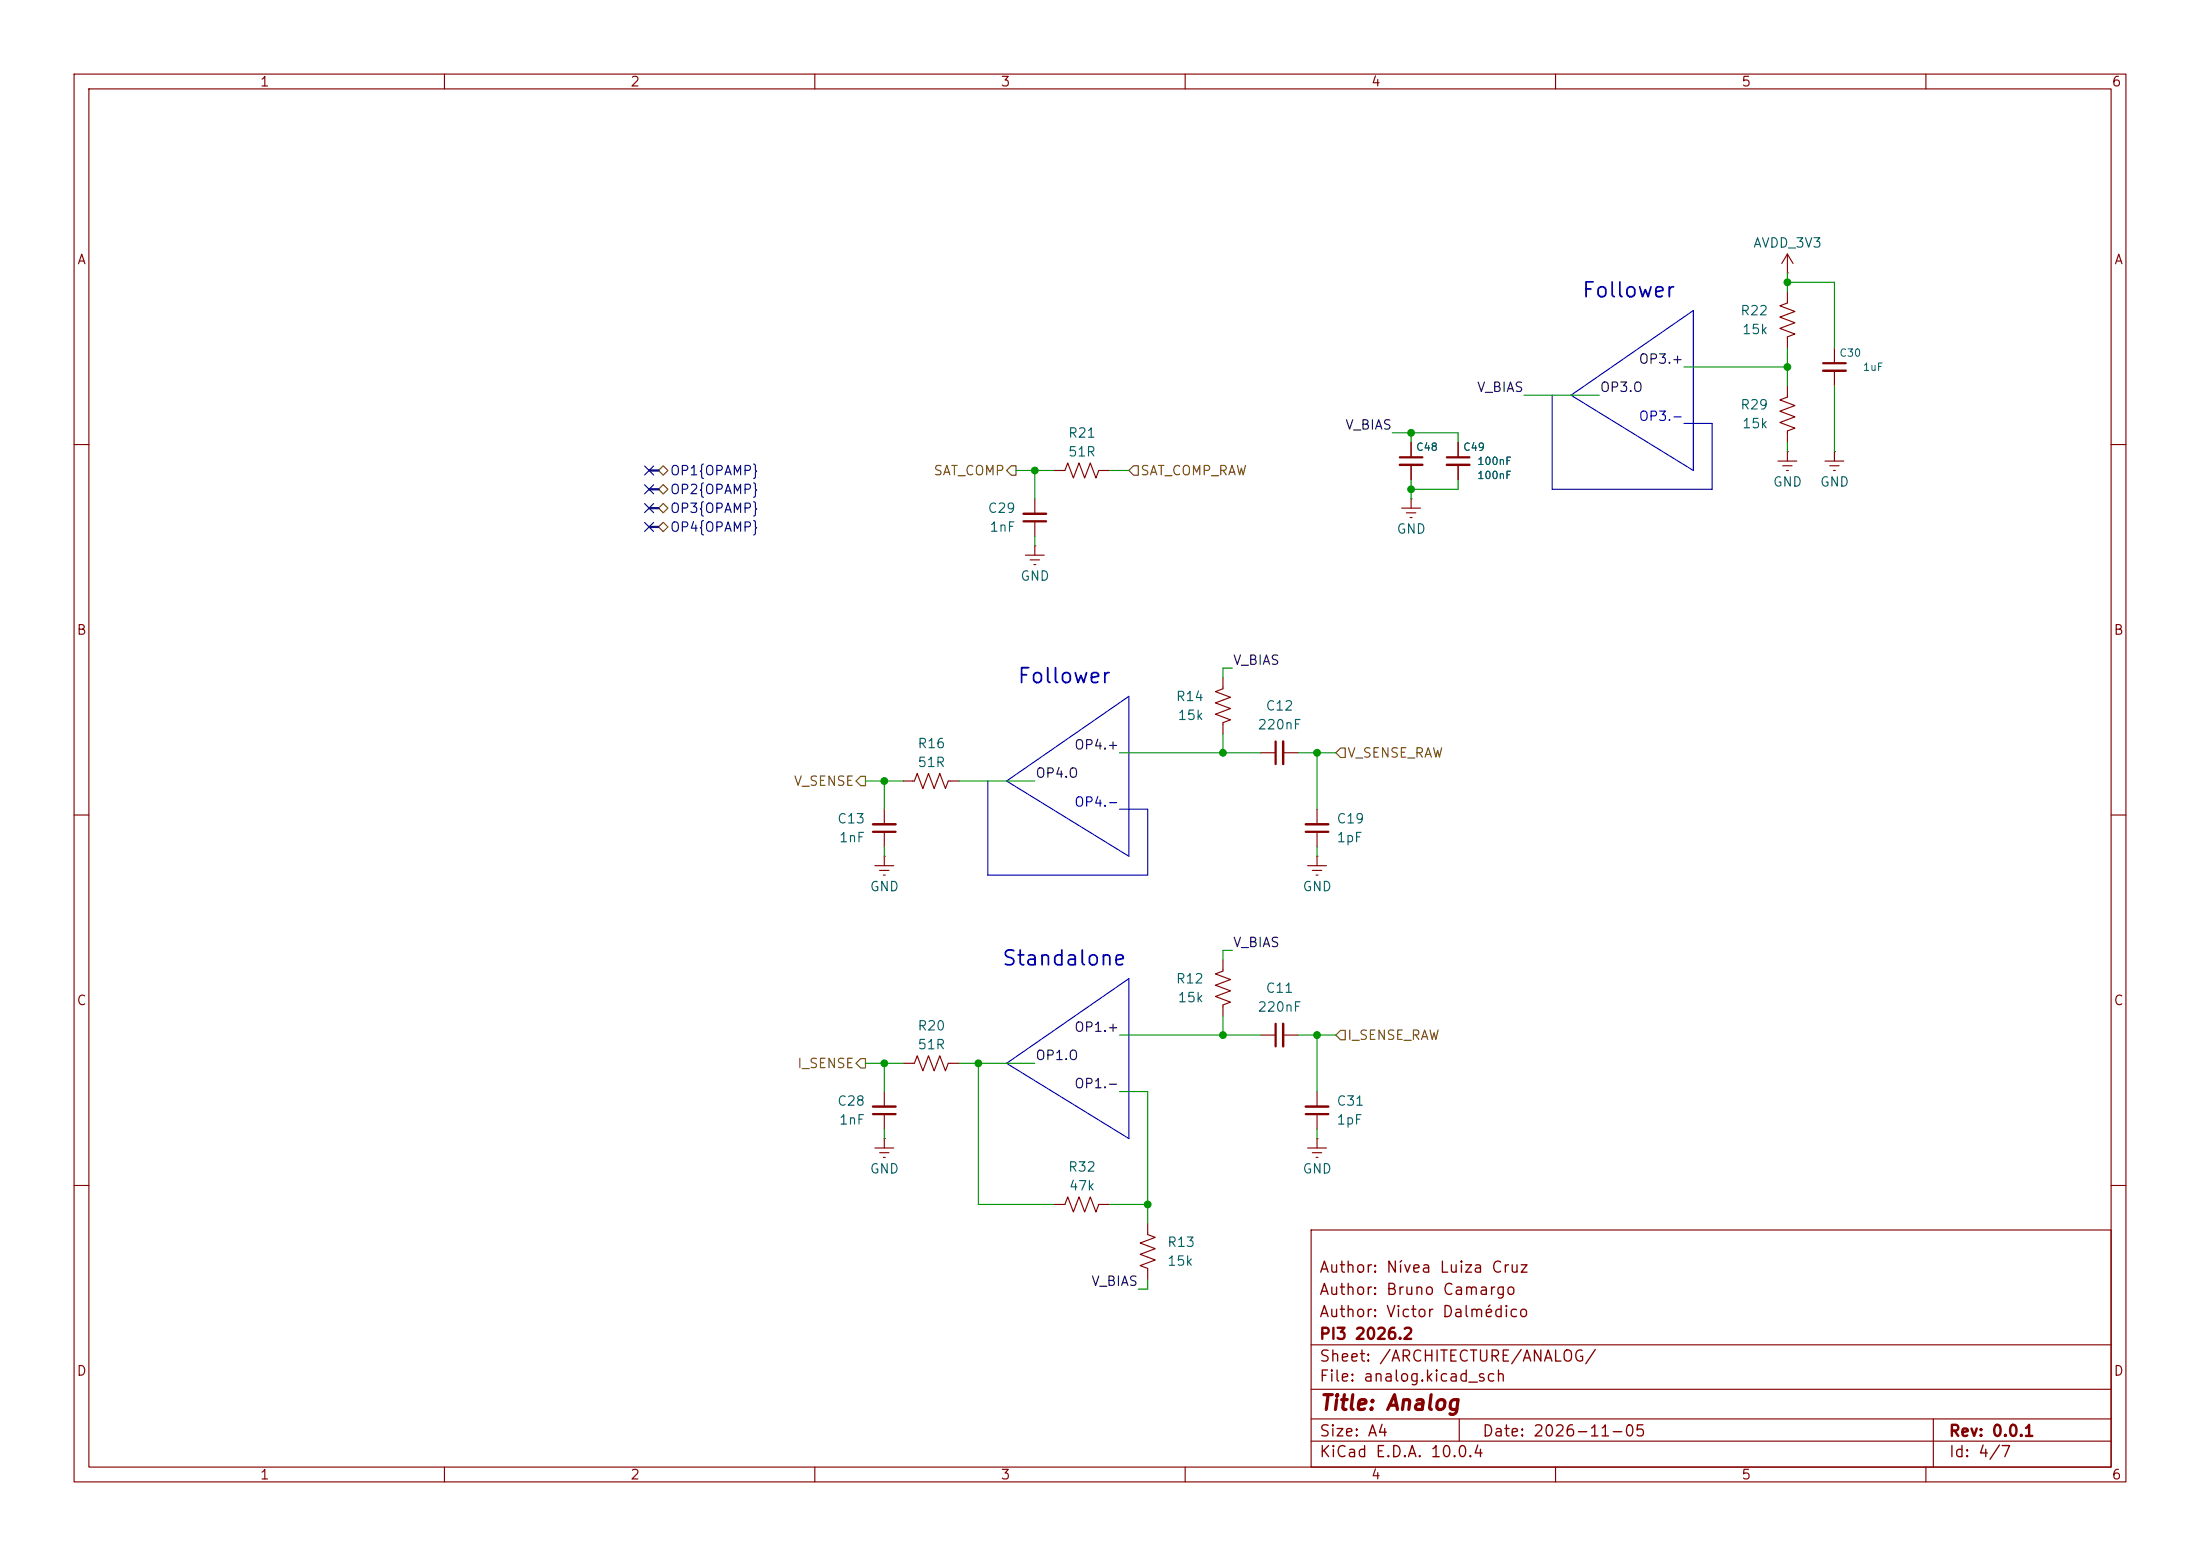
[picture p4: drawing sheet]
<svg xmlns="http://www.w3.org/2000/svg" width="297mm" height="210mm" viewBox="0 0 297 210" stroke-linecap="round" stroke-linejoin="round" font-family="sans-serif">
<g fill="none" stroke="#840000" stroke-width=".15">
<path d="M10 10h277v190h-277zM12 12h273v186h-273zM60 10v2M110 10v2M160 10v2M210 10v2M260 10v2M241.3 39.4v1.5l-1 .4 2 .7-2 .8 2 .8-2 .7 2 .8-1 .4v1.5M241.3 36.8h.1M241.3 34.3v2.5M241.3 34.3l-.8 1.3M241.3 34.3l.8 1.3"/>
<path d="M190.5 59.7v2M196.8 59.7v2M241.3 52.1v1.5l-1 .4 2 .7-2 .8 2 .8-2 .7 2 .8-1 .4v1.5M247.6 47v2M247.6 50v2.1M10 60h2M138.4 74.9h2.6M139.1 75.6h1.2M139.6 76.2h.2M139.7 73.7h.1M139.7 67.3v2M139.7 70.4v2"/>
<path d="M139.7 73.7v1.2M142.2 63.5h1.6l.3-1 .8 2 .8-2 .7 2 .8-2 .8 2 .3-1h1.6M189.2 68.6h2.6M189.9 69.2h1.2M190.4 69.9h.2M190.5 67.3h.1M190.5 62.7v2.1M190.5 67.3v1.3M196.8 62.7v2.1M240 62.2h2.6M240.7 62.9h1.2M241.2 63.5h.2"/>
<path d="M241.3 61h.1M241.3 61v1.2M246.4 62.2h2.5M247 62.9h1.3M247.5 63.5h.3M247.6 61h.1M247.6 61v1.2M285 60h2M165.1 91.4v1.6l-1 .3 2 .8-2 .8 2 .7-2 .8 2 .8-1 .3v1.6M10 110h2M118.1 116.8h2.5M118.7 117.5h1.3"/>
<path d="M119.3 118.1h.2M119.4 115.6h.1M119.4 109.2v2.1M119.4 112.3v2M119.4 115.6v1.2M121.9 105.4h1.5l.4-1 .8 2 .7-2 .8 2 .8-2 .7 2 .4-1h1.5M170.2 101.6h2M173.2 101.6h2.1M176.5 116.8h2.6M177.2 117.5h1.2M177.7 118.1h.2M177.8 115.6h.1"/>
<path d="M177.8 109.2v2.1M177.8 112.3v2M177.8 115.6v1.2M285 110h2M165.1 129.5v1.6l-1 .3 2 .8-2 .8 2 .7-2 .8 2 .8-1 .3v1.6M170.2 139.7h2M173.2 139.7h2.1M118.1 154.9h2.5M118.7 155.6h1.3M119.3 156.2h.2M119.4 153.7h.1M119.4 147.3v2.1"/>
<path d="M119.4 150.4v2M119.4 153.7v1.2M121.9 143.5h1.5l.4-1 .8 2 .7-2 .8 2 .8-2 .7 2 .4-1h1.5M176.5 154.9h2.6M177.2 155.6h1.2M177.7 156.2h.2M177.8 153.7h.1M177.8 147.3v2.1M177.8 150.4v2M177.8 153.7v1.2M10 160h2M142.2 162.6h1.6l.3-1.1 .8 2.1 .8-2.1 .7 2.1 .8-2.1 .8 2.1 .3-1h1.6"/>
<path d="M154.9 165.1v1.5l1.1 .4-2.1 .8 2.1 .7-2.1 .8 2.1 .8-2.1 .7 1 .4v1.5M177 166h108v32h-108zM285 160h2M60 198v2M110 198v2M160 198v2M177 194.5h108M177 191.5h108M177 187.5h108M177 181.5h108M197 191.5v3M210 198v2"/>
<path d="M260 198v2M261 191.5v6.5"/>
</g>
<path d="M246.1 49h3.1M138.2 70.4h3M189 61.7h3M195.3 61.7h3.1M117.9 112.3h3M172.2 100.1v3M176.3 112.3h3M172.2 138.2v3M117.9 150.4h3M176.3 150.4h3" fill="none" stroke="#840000" stroke-width=".3"/>
<path d="M246.1 50h3.1M138.2 69.3h3M189 62.7h3M195.3 62.7h3.1M117.9 111.3h3M173.2 100.1v3M176.3 111.3h3M173.2 138.2v3M117.9 149.4h3M176.3 149.4h3" fill="none" stroke="#840000" stroke-width=".33"/>
<path d="M88.9 63.5l.6-.6 .7 .6-.7 .6zM88.9 71.1l.6-.6 .7 .6-.7 .7zM88.9 66l.6-.6 .7 .6-.7 .7zM88.9 68.6l.6-.7 .7 .7-.7 .6zM136.5 62.9h.7v1.2h-.7l-.6-.6zM153 62.9h.7v1.2h-.7l-.6-.6zM116.2 104.8h.6v1.2h-.6l-.6-.6zM181 101h.6v1.2h-.6l-.7-.6zM181 139.1h.6v1.2h-.6l-.7-.6zM116.2 142.9h.6v1.2h-.6l-.6-.6z" fill="none" stroke="#725600" stroke-width=".15"/>
<path d="M209.5 53.3v12.7h21.6v-8.8h-3.8M212.1 53.3l16.5-11.4v21.6zM133.3 105.4v12.7h21.6v-8.9h-3.8M135.9 105.4l16.5-11.4v21.6zM135.9 143.5l16.5-11.4v21.6z" fill="none" stroke="#0000c2" stroke-width=".15"/>
<path d="M87.6 63.5h1.3M87.6 71.1h1.3M87.6 68.6h1.3M87.6 66h1.3" fill="none" stroke="#000084" stroke-width=".3"/>
<g fill="none" stroke="#009600" stroke-width=".15">
<path d="M241.3 38.1h6.3v8.9M241.3 36.8v2.6M188 58.4h8.8v1.3M190.5 58.4v1.3M205.7 53.3h10.2M227.3 49.5h14M241.3 47v5.1M241.3 59.7v1.3M247.6 52.1v8.9M137.2 63.5h5M139.7 63.5v3.8M139.7 72.4v1.3"/>
<path d="M149.9 63.5h2.5M190.5 64.8v2.5M196.8 64.8v1.2h-6.3M165.1 99.1v2.5M166.4 90.2h-1.3v1.2M116.8 105.4h5.1M119.4 105.4v3.8M119.4 114.3v1.3M129.5 105.4h10.2M151.1 101.6h19.1M175.3 101.6h5M177.8 101.6v7.6"/>
<path d="M177.8 114.3v1.3M151.1 139.7h19.1M165.1 137.2v2.5M166.4 128.3h-1.3v1.2M175.3 139.7h5M177.8 139.7v7.6M116.8 143.5h5.1M119.4 143.5v3.8M119.4 152.4v1.3M129.5 143.5h10.2M132.1 143.5v19.1h10.1M151.1 147.3h3.8v17.8"/>
<path d="M177.8 152.4v1.3M149.9 162.6h5M154.9 172.7v1.3h-1.2"/>
</g>
<path d="M87 65.4l1.2 1.2M87 68l1.2 1.2M87 70.5l1.2 1.2M87 62.9l1.2 1.2M88.2 65.4l-1.2 1.2M88.2 68l-1.2 1.2M88.2 70.5l-1.2 1.2M88.2 62.9l-1.2 1.2" fill="none" stroke="#000084" stroke-width=".15"/>
<g fill="#009600" stroke="#009600" stroke-width=".14">
<circle cx="119.4" cy="105.4" r=".46"/>
<circle cx="119.4" cy="143.5" r=".46"/>
<circle cx="139.7" cy="63.5" r=".46"/>
<circle cx="190.5" cy="66" r=".46"/>
<circle cx="190.5" cy="58.4" r=".46"/>
<circle cx="177.8" cy="101.6" r=".46"/>
<circle cx="165.1" cy="101.6" r=".46"/>
<circle cx="132.1" cy="143.5" r=".46"/>
<circle cx="154.9" cy="162.6" r=".46"/>
<circle cx="177.8" cy="139.7" r=".46"/>
<circle cx="165.1" cy="139.7" r=".46"/>
<circle cx="241.3" cy="38.1" r=".46"/>
<circle cx="241.3" cy="49.5" r=".46"/>
</g>
<g font-size="2" fill="#0000c2">
<text x="213.4" y="40.7">Follower</text>
<text x="137.2" y="92.7">Follower</text>
<text x="135.1" y="130.8">Standalone</text>
</g>
<text font-size="2" fill="#840000" x="178" y="190.8">Title: Analog</text>
<g font-size="1.5" fill="#840000">
<text x="178" y="172.2">Author: Nívea Luiza Cruz</text>
<text x="178" y="178.2">Author: Victor Dalmédico</text>
<text x="178" y="175.2">Author: Bruno Camargo</text>
<text x="178" y="184.2">Sheet: /ARCHITECTURE/ANALOG/</text>
<text x="178" y="181.2">PI3 2026.2</text>
<text x="178" y="186.9">File: analog.kicad_sch</text>
<text x="178" y="197.1">KiCad E.D.A. 10.0.4</text>
<text x="178" y="194.3">Size: A4</text>
<text x="200" y="194.3">Date: 2026-11-05</text>
<text x="263" y="194.3">Rev: 0.0.1</text>
<text x="263" y="197.1">Id: 4/7</text>
</g>
<g font-size="1.3" fill="#840000">
<text x="35" y="12">1</text>
<text x="85" y="12">2</text>
<text x="135" y="12">3</text>
<text x="185" y="12">4</text>
<text x="235" y="12">5</text>
<text x="285" y="12">6</text>
<text x="10.3" y="36">A</text>
<text x="285.3" y="36">A</text>
<text x="10.3" y="86">B</text>
<text x="285.3" y="86">B</text>
<text x="10.3" y="136">C</text>
<text x="285.3" y="136">C</text>
<text x="10.3" y="186">D</text>
<text x="285.3" y="186">D</text>
<text x="35" y="200">1</text>
<text x="85" y="200">2</text>
<text x="135" y="200">3</text>
<text x="185" y="200">4</text>
<text x="235" y="200">5</text>
<text x="285" y="200">6</text>
</g>
<g font-size="1.3" fill="#006464">
<text x="236.6" y="33.7">AVDD_3V3</text>
<text x="234.9" y="42.9">R22</text>
<text x="235.1" y="45.4">15k</text>
<text x="144.1" y="59.4">R21</text>
<text x="234.9" y="55.6">R29</text>
<text x="235.1" y="58.1">15k</text>
<text x="144.1" y="61.9">51R</text>
<text x="239.3" y="66">GND</text>
<text x="245.6" y="66">GND</text>
<text x="133.3" y="69.5">C29</text>
<text x="133.5" y="72.1">1nF</text>
<text x="188.5" y="72.3">GND</text>
<text x="137.7" y="78.7">GND</text>
<text x="158.7" y="95">R14</text>
<text x="123.8" y="101.3">R16</text>
<text x="158.9" y="97.5">15k</text>
<text x="169.7" y="98.8">220nF</text>
<text x="170.8" y="96.2">C12</text>
<text x="123.8" y="103.8">51R</text>
<text x="112.9" y="111.5">C13</text>
<text x="113.2" y="114">1nF</text>
<text x="180.3" y="114">1pF</text>
<text x="180.3" y="111.5">C19</text>
<text x="117.3" y="120.6">GND</text>
<text x="175.8" y="120.6">GND</text>
<text x="158.7" y="133.1">R12</text>
<text x="158.9" y="135.6">15k</text>
<text x="169.7" y="136.9">220nF</text>
<text x="170.8" y="134.3">C11</text>
<text x="123.8" y="139.4">R20</text>
<text x="123.8" y="141.9">51R</text>
<text x="112.9" y="149.6">C28</text>
<text x="180.3" y="149.6">C31</text>
<text x="113.2" y="152.1">1nF</text>
<text x="180.3" y="152.1">1pF</text>
<text x="117.3" y="158.7">GND</text>
<text x="144.1" y="158.5">R32</text>
<text x="144.2" y="161">47k</text>
<text x="175.8" y="158.7">GND</text>
<text x="157.5" y="171.2">15k</text>
<text x="157.5" y="168.6">R13</text>
</g>
<g font-size="1.3" fill="#0f0f0f">
<text x="199.3" y="53.2">V_BIAS</text>
<text x="215.9" y="53.2">OP3.O</text>
<text x="221.1" y="49.4">OP3.+</text>
<text x="181.5" y="58.3">V_BIAS</text>
<text x="166.4" y="90">V_BIAS</text>
<text x="144.9" y="101.5">OP4.+</text>
<text x="139.7" y="105.3">OP4.O</text>
<text x="166.4" y="128.1">V_BIAS</text>
<text x="139.7" y="143.4">OP1.O</text>
<text x="144.9" y="139.6">OP1.+</text>
<text x="144.9" y="147.2">OP1.-</text>
<text x="147.2" y="173.9">V_BIAS</text>
</g>
<g font-size="1.3" fill="#0000c2">
<text x="221.1" y="57.1">OP3.-</text>
<text x="144.9" y="109.2">OP4.-</text>
</g>
<g font-size="1.3" fill="#000084">
<text x="90.4" y="64.5">OP1{OPAMP}</text>
<text x="90.4" y="67">OP2{OPAMP}</text>
<text x="90.4" y="69.6">OP3{OPAMP}</text>
<text x="90.4" y="72.1">OP4{OPAMP}</text>
</g>
<g font-size="1.3" fill="#725600">
<text x="125.9" y="64.5">SAT_COMP</text>
<text x="153.9" y="64.5">SAT_COMP_RAW</text>
<text x="107.1" y="106.4">V_SENSE</text>
<text x="181.8" y="102.6">V_SENSE_RAW</text>
<text x="181.8" y="140.7">I_SENSE_RAW</text>
<text x="107.6" y="144.5">I_SENSE</text>
</g>
<g font-size="1" fill="#006464">
<text x="248.2" y="48.4">C30</text>
<text x="251.4" y="50.3">1uF</text>
<text x="191.1" y="61.1">C48</text>
<text x="197.4" y="61.1">C49</text>
<text x="199.3" y="64.9">100nF</text>
<text x="199.3" y="63">100nF</text>
</g>
</svg>
